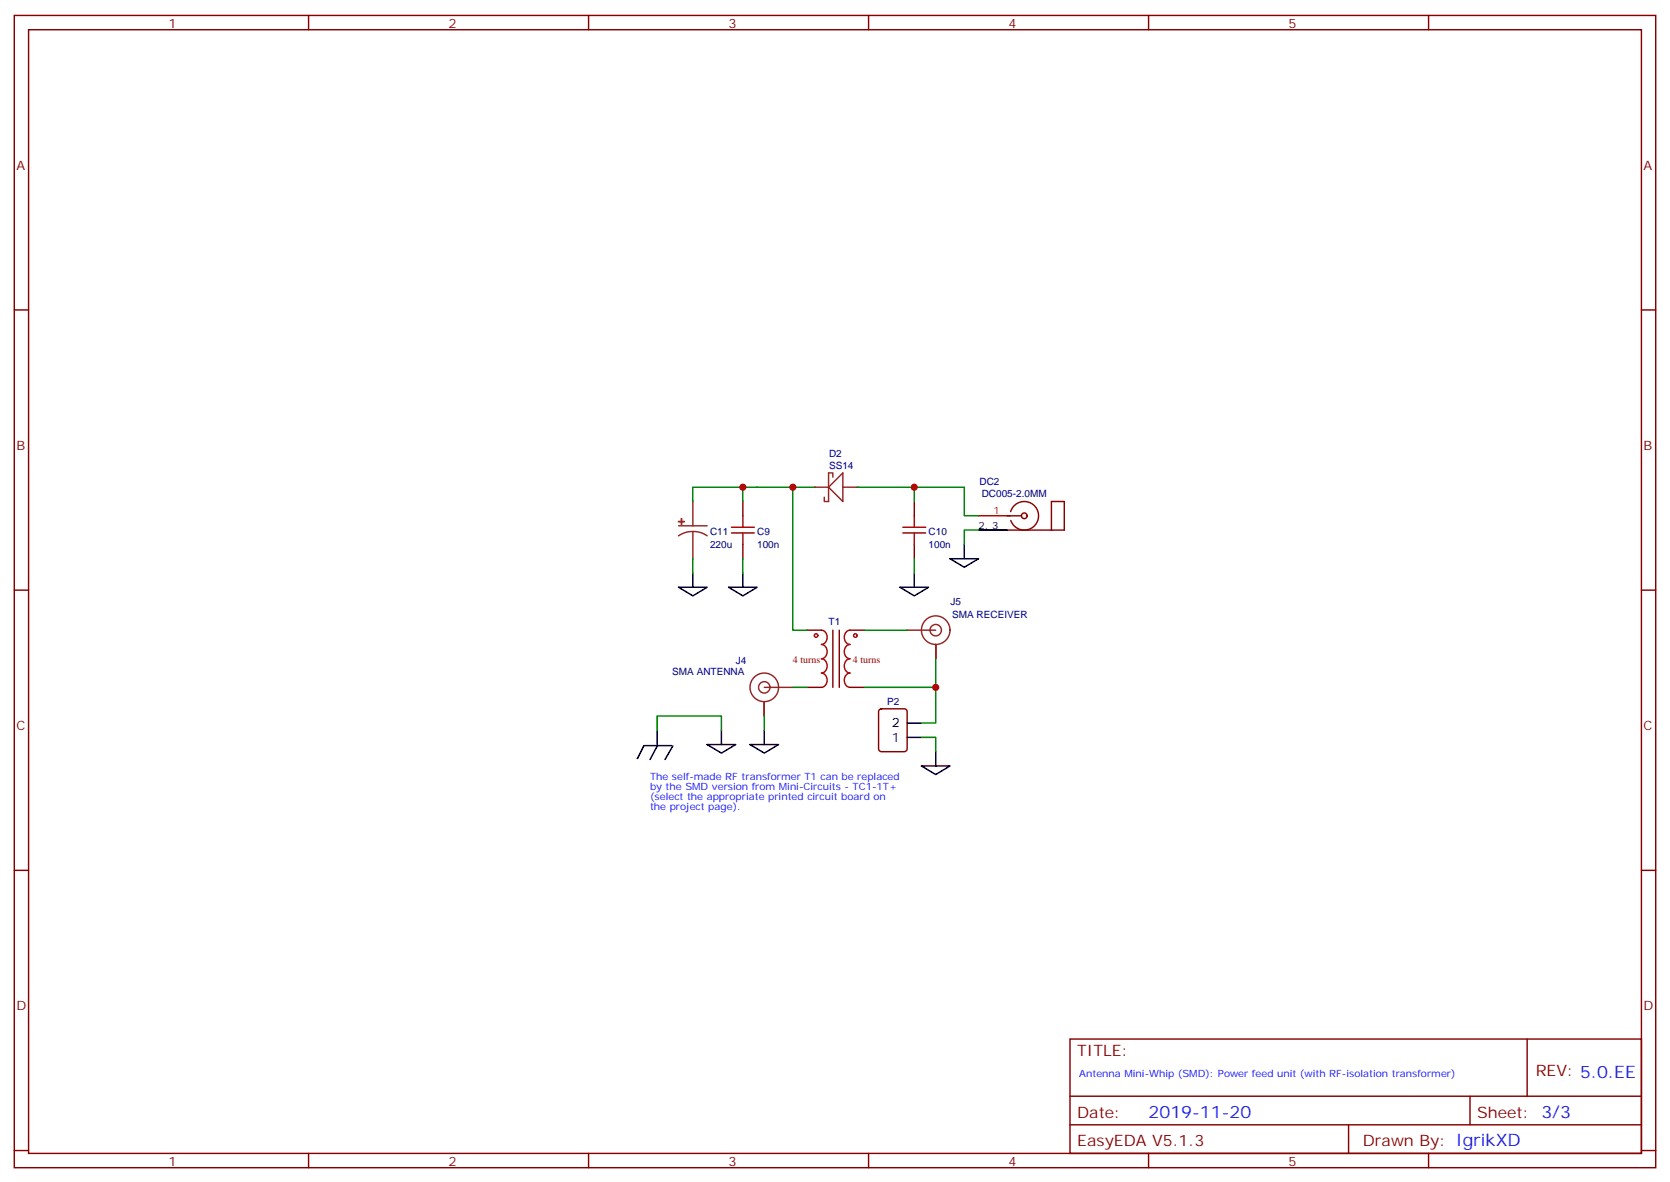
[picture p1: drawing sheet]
<svg xmlns="http://www.w3.org/2000/svg" width="412mm" height="292mm" viewBox="0 0 412 292" stroke-linecap="round" stroke-linejoin="round" font-family="sans-serif">
<g fill="none" stroke="#870000" stroke-width=".35">
<path d="M3.5 3.8h405.4v284.3h-405.4zM7.1 7.3h398.2v277.3h-398.2zM76.2 3.8v3.5M145.3 3.8v3.5M214.5 3.8v3.5M283.6 3.8v3.5M352.8 3.8v3.5M3.5 76.5h3.6M405.3 76.5h3.6M183.4 123.8v3.5M183.4 134.3v3.6M225.8 123.8v3.5"/>
<path d="M225.8 134.3v3.6M3.5 145.6h3.6M405.3 145.6h3.6M3.5 214.8h3.6M405.3 214.8h3.6M264.2 256.4h141.1v28.2h-141.1zM377.1 256.4v14.1M264.2 270.5h141.1M264.2 277.6h141.1M333 277.6v7M363 270.5v7.1M3.5 283.9h3.6"/>
<path d="M76.2 284.6v3.5M145.3 284.6v3.5M214.5 284.6v3.5M283.6 284.6v3.5M352.8 284.6v3.5M405.3 283.9h3.6"/>
</g>
<path d="M180.6 131.5h5.7M180.6 130.1h5.7M183.4 127.3v2.8M183.4 131.5v2.8M223 131.5h5.6M223 130.1h5.6M225.8 127.3v2.8M225.8 131.5v2.8" fill="none" stroke="#a10000" stroke-width=".35"/>
<path d="M204.6 116.7v7.1M208.1 116.7v7.1l-3.5-3.6zM201.1 120.2h3.5M208.1 120.2h3.6" fill="none" stroke="#8c2424" stroke-width=".35"/>
<g fill="#8c2424">
<circle cx="211.7" cy="120.2" r=".18"/>
<circle cx="201.1" cy="120.2" r=".18"/>
</g>
<path d="M204.6 116.7h1.1v1.1M203.6 122.7v1.1h1" fill="none" stroke="#8c2424" stroke-width=".35"/>
<path d="M241.7 127.3h7" fill="none" stroke="#f00" stroke-width=".35"/>
<path d="M241.7 130.8h7" fill="none" stroke="#000" stroke-width=".35"/>
<path d="M248.7 130.8h14.1v-7h-3.2v7M248.7 127.3h3.5" fill="none" stroke="#870000" stroke-width=".35"/>
<circle cx="252.9" cy="127.3" r=".71" fill="#f0f0f0" stroke="#870000" stroke-width=".35"/>
<path d="M249.6 126.3a3.5 3.5 0 0 1 5.4-1.9 3.5 3.5 0 0 1 .1 5.7 3.5 3.5 0 0 1-5.5-1.7M199.3 155.5h3.5M205.7 155.5v14.1M207.3 155.5v14.1M209.9 155.5h3.5M199.3 169.6h3.5M209.9 169.6h3.5M217.2 175.1l.5-.2h5.6a.71 .71 0 0 1 .7 .7v9.2a.76 .76 0 0 1-.7 .7h-5.6a.76 .76 0 0 1-.7-.7v-9.2z" fill="none" stroke="#870000" stroke-width=".35"/>
<g fill="none" stroke="#000" stroke-width=".35">
<path d="M234.6 137.9h7.1l-3.6 2.1zM238.1 134.3v3.6M241.7 130.8h7M167.6 144.9h7l-3.5 2.1zM171.1 141.4v3.5M179.9 144.9h7.1l-3.6 2.1zM183.4 141.4v3.5M222.2 144.9h7.1l-3.5 2.1zM225.8 141.4v3.5M224 178.4h3.5M159 184l-1.7 3.2M159.1 184h6.8"/>
<path d="M162.3 180.2v3.5M162.4 184l-1.9 3.4M166.2 184.1l-2 3.3M174.6 183.7h7.1l-3.5 2.1zM178.2 180.2v3.5M185.2 183.7h7.1l-3.6 2.1zM188.7 180.2v3.5M224 182h3.5M227.5 189h7.1l-3.5 2.1zM231.1 185.5v3.5"/>
</g>
<g fill="none" stroke="#a10000" stroke-width=".35">
<path d="M202.8 155.5a1.81 1.81 0 0 1 1.5 1.8 1.81 1.81 0 0 1-1.5 1.7 1.81 1.81 0 0 1 1.5 1.8 1.81 1.81 0 0 1-1.5 1.8 1.81 1.81 0 0 1 1.5 1.7 1.81 1.81 0 0 1-1.5 1.8 1.81 1.81 0 0 1 1.5 1.8 1.81 1.81 0 0 1-1.5 1.7M209.9 155.5a1.81 1.81 0 0 0-1.4 1.8 1.81 1.81 0 0 0 1.4 1.7 1.81 1.81 0 0 0-1.4 1.8 1.81 1.81 0 0 0 1.4 1.8 1.81 1.81 0 0 0-1.4 1.7 1.81 1.81 0 0 0 1.4 1.8 1.81 1.81 0 0 0-1.4 1.8 1.81 1.81 0 0 0 1.4 1.7"/>
<circle cx="201.5" cy="156.8" r=".44"/>
<circle cx="211.2" cy="156.8" r=".44"/>
</g>
<g fill="none" stroke="#8c2424" stroke-width=".35">
<path d="M167.6 129.8h7M171.1 131.2l1.8 .2 1.7 .8M171.1 131.2l-1.9 .2-1.6 .8M171.1 123.8v6M171.1 131.2v6.7M224 155.5h7.1M231.1 159v3.6M188.7 173.1v3.6M188.7 169.6h7.1"/>
<circle cx="231.1" cy="155.5" r="1.41"/>
<circle cx="231.1" cy="155.5" r="3.5"/>
<circle cx="188.7" cy="169.6" r="1.41"/>
<circle cx="188.7" cy="169.6" r="3.5"/>
</g>
<g fill="#8c2424" stroke="#8c2424" stroke-width=".35">
<path d="M167.6 128.7h1.4z"/>
<path d="M168.3 128v1.4z"/>
</g>
<g fill="none" stroke="#008700" stroke-width=".35">
<path d="M171.1 137.9v3.5M183.4 120.2h-12.3v3.6M183.4 137.9v3.5M195.8 120.2v35.3h3.5M201.1 120.2h-17.7v3.6M211.7 120.2h14.1M225.8 123.8v-3.6h12.3v7.1h3.6M225.8 137.9v3.5M241.7 130.8h-3.6v3.5M213.4 155.5h10.6M188.7 176.7v3.5M195.8 169.6h3.5"/>
<path d="M231.1 162.6v7h-17.7M231.1 169.6v8.8h-3.6M162.3 180.2v-3.5h15.9v3.5M227.5 182h3.6v3.5"/>
</g>
<g fill="#c00">
<circle cx="195.8" cy="120.2" r=".88"/>
<circle cx="183.4" cy="120.2" r=".88"/>
<circle cx="225.8" cy="120.2" r=".88"/>
<circle cx="231.1" cy="169.6" r=".88"/>
</g>
<text font-size="4.2" fill="#00f" x="283.6" y="275.8">2019-11-20</text>
<g font-size="3.9" fill="#800">
<text x="266" y="260.6">TITLE:</text>
<text x="379.2" y="265.6">REV: 5.0.EE</text>
<text x="266" y="275.8">Date:</text>
<text x="364.8" y="275.8">Sheet: 3/3</text>
<text x="266" y="282.9">EasyEDA V5.1.3</text>
<text x="336.5" y="282.9">Drawn By: IgrikXD</text>
</g>
<g font-size="3.2" fill="#800">
<text x="41.6" y="6.8">1</text>
<text x="110.8" y="6.8">2</text>
<text x="179.9" y="6.8">3</text>
<text x="249.1" y="6.8">4</text>
<text x="318.2" y="6.8">5</text>
<text x="4.1" y="41.9">A</text>
<text x="405.9" y="41.9">A</text>
<text x="4.1" y="111.1">B</text>
<text x="405.9" y="111.1">B</text>
<text x="4.1" y="180.2">C</text>
<text x="405.9" y="180.2">C</text>
<text x="4.1" y="249.3">D</text>
<text x="405.9" y="249.3">D</text>
<text x="41.6" y="287.6">1</text>
<text x="110.8" y="287.6">2</text>
<text x="179.9" y="287.6">3</text>
<text x="249.1" y="287.6">4</text>
<text x="318.2" y="287.6">5</text>
</g>
<g font-size="3.2">
<text x="220.2" y="179.5">2</text>
<text x="220.2" y="183">1</text>
</g>
<g font-size="2.5" fill="#000080">
<text x="204.7" y="112.7">D2</text>
<text x="204.7" y="115.6">SS14</text>
<text x="241.9" y="119.8">DC2</text>
<text x="242.4" y="122.6">DC005-2.0MM</text>
<text x="175.3" y="132">C11</text>
<text x="187" y="132">C9</text>
<text x="229.3" y="132">C10</text>
<text x="175.3" y="135.1">220u</text>
<text x="187" y="135.1">100n</text>
<text x="229.3" y="135.1">100n</text>
<text x="234.7" y="149.4">J5</text>
<text x="204.6" y="154.3">T1</text>
<text x="235.1" y="152.6">SMA RECEIVER</text>
<text x="166" y="166.7">SMA ANTENNA</text>
<text x="181.7" y="163.8">J4</text>
<text x="219.1" y="174.1">P2</text>
</g>
<text font-size="2.5" x="241.7" y="130.5">2, 3</text>
<text font-size="2.5" fill="#f00" x="245.4" y="126.9">1</text>
<g font-size="2.5" fill="#a00000">
<text x="195.8" y="163.6">4 turns</text>
<text x="210.6" y="163.6">4 turns</text>
</g>
<g font-size="2.5" fill="#00f">
<text x="160.5" y="192.5">The self-made RF transformer T1 can be replaced</text>
<text x="160.5" y="195">by the SMD version from Mini-Circuits - TC1-1T+</text>
<text x="160.5" y="197.5">(select the appropriate printed circuit board on</text>
<text x="160.5" y="200">the project page).</text>
<text x="266.5" y="265.7">Antenna Mini-Whip (SMD): Power feed unit (with RF-isolation transformer)</text>
</g>
</svg>
